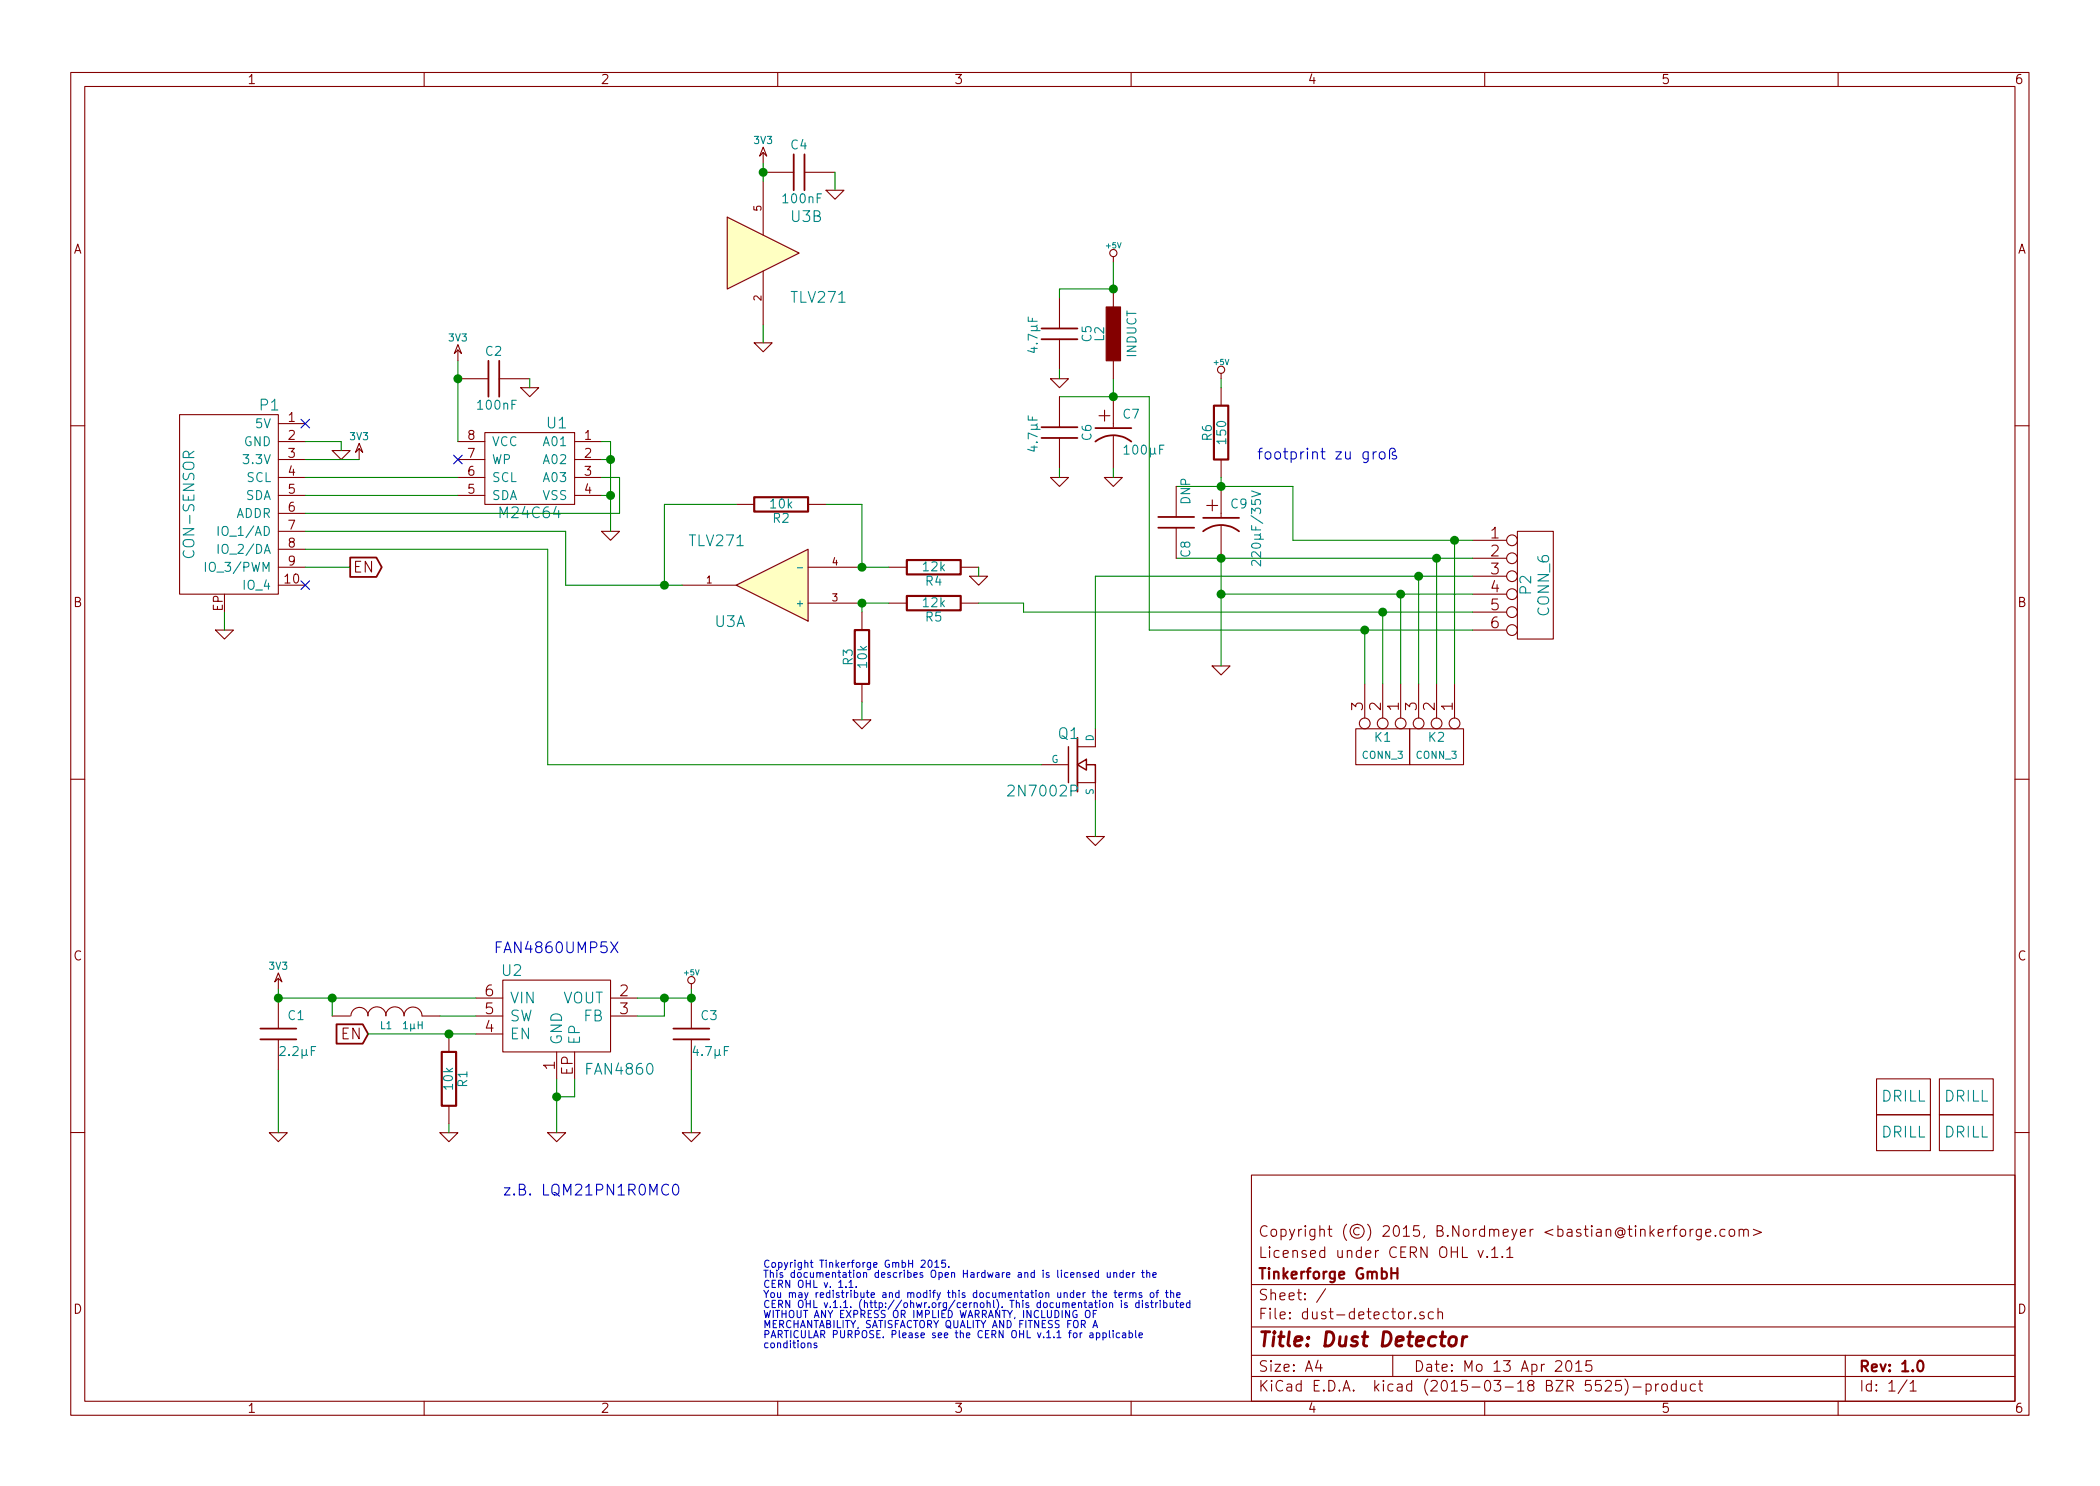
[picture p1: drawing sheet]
EESchema Schematic File Version 2
LIBS:power
LIBS:device
LIBS:transistors
LIBS:conn
LIBS:linear
LIBS:regul
LIBS:74xx
LIBS:cmos4000
LIBS:adc-dac
LIBS:memory
LIBS:xilinx
LIBS:special
LIBS:microcontrollers
LIBS:dsp
LIBS:microchip
LIBS:analog_switches
LIBS:motorola
LIBS:texas
LIBS:intel
LIBS:audio
LIBS:interface
LIBS:digital-audio
LIBS:philips
LIBS:display
LIBS:cypress
LIBS:siliconi
LIBS:opto
LIBS:atmel
LIBS:contrib
LIBS:valves
LIBS:tinkerforge
LIBS:dust-detector-cache
EELAYER 25 0
EELAYER END
$Descr A4 11693 8268
encoding utf-8
Sheet 1 1
Title "Dust Detector"
Date "Mo 13 Apr 2015"
Rev "1.0"
Comp "Tinkerforge GmbH"
Comment1 "Licensed under CERN OHL v.1.1"
Comment2 "Copyright (©) 2015, B.Nordmeyer <bastian@tinkerforge.com>"
Comment3 ""
Comment4 ""
$EndDescr
Text Notes 4250 7500 0    40   ~ 0
Copyright Tinkerforge GmbH 2015.\nThis documentation describes Open Hardware and is licensed under the\nCERN OHL v. 1.1.\nYou may redistribute and modify this documentation under the terms of the\nCERN OHL v.1.1. (http://ohwr.org/cernohl). This documentation is distributed\nWITHOUT ANY EXPRESS OR IMPLIED WARRANTY, INCLUDING OF\nMERCHANTABILITY, SATISFACTORY QUALITY AND FITNESS FOR A\nPARTICULAR PURPOSE. Please see the CERN OHL v.1.1 for applicable\nconditions\n
$Comp
L DRILL U5
U 1 1
P 10600 6300
F 0 "U5" H 10650 6350 60  0001 C CNN
F 1 "DRILL" H 10600 6300 60  0000 C CNN
F 2 "kicad-libraries:DRILL_NP" H 10600 6300 60  0001 C CNN
F 3 "" H 10600 6300 60  0001 C CNN
	1    10600 6300
	1    0    0    -1  
$EndComp
$Comp
L DRILL U4
U 1 1
P 10600 6100
F 0 "U4" H 10650 6150 60  0001 C CNN
F 1 "DRILL" H 10600 6100 60  0000 C CNN
F 2 "kicad-libraries:DRILL_NP" H 10600 6100 60  0001 C CNN
F 3 "" H 10600 6100 60  0001 C CNN
	1    10600 6100
	1    0    0    -1  
$EndComp
$Comp
L DRILL U7
U 1 1
P 10950 6300
F 0 "U7" H 11000 6350 60  0001 C CNN
F 1 "DRILL" H 10950 6300 60  0000 C CNN
F 2 "kicad-libraries:DRILL_NP" H 10950 6300 60  0001 C CNN
F 3 "" H 10950 6300 60  0001 C CNN
	1    10950 6300
	1    0    0    -1  
$EndComp
$Comp
L DRILL U6
U 1 1
P 10950 6100
F 0 "U6" H 11000 6150 60  0001 C CNN
F 1 "DRILL" H 10950 6100 60  0000 C CNN
F 2 "kicad-libraries:DRILL_NP" H 10950 6100 60  0001 C CNN
F 3 "" H 10950 6100 60  0001 C CNN
	1    10950 6100
	1    0    0    -1  
$EndComp
$Comp
L CON-SENSOR P1
U 1 1
P 1250 2800
F 0 "P1" H 1000 3350 60  0000 C CNN
F 1 "CON-SENSOR" V 1450 2800 60  0000 C CNN
F 2 "kicad-libraries:CON-SENSOR" H 1250 2800 60  0001 C CNN
F 3 "" H 1250 2800 60  0000 C CNN
	1    1250 2800
	-1   0    0    -1  
$EndComp
$Comp
L FAN4860 U2
U 1 1
P 3100 5650
F 0 "U2" H 2850 5900 60  0000 C CNN
F 1 "FAN4860" H 3450 5350 60  0000 C CNN
F 2 "kicad-libraries:UMLP_22" H 3100 5650 60  0001 C CNN
F 3 "" H 3100 5650 60  0000 C CNN
	1    3100 5650
	1    0    0    -1  
$EndComp
$Comp
L INDUCTOR L1
U 1 1
P 2150 5650
F 0 "L1" V 2100 5650 40  0000 C CNN
F 1 "1µH" V 2100 5500 40  0000 C CNN
F 2 "kicad-libraries:0805" H 2150 5650 60  0001 C CNN
F 3 "" H 2150 5650 60  0001 C CNN
	1    2150 5650
	0    -1   -1   0   
$EndComp
$Comp
L GND #PWR01
U 1 1
P 3100 6300
F 0 "#PWR01" H 3100 6300 30  0001 C CNN
F 1 "GND" H 3100 6230 30  0001 C CNN
F 2 "" H 3100 6300 60  0001 C CNN
F 3 "" H 3100 6300 60  0001 C CNN
	1    3100 6300
	1    0    0    -1  
$EndComp
$Comp
L C C1
U 1 1
P 1550 5750
F 0 "C1" H 1600 5850 50  0000 L CNN
F 1 "2.2µF" H 1550 5650 50  0000 L CNN
F 2 "kicad-libraries:0603" H 1550 5750 60  0001 C CNN
F 3 "" H 1550 5750 60  0001 C CNN
	1    1550 5750
	1    0    0    -1  
$EndComp
$Comp
L GND #PWR02
U 1 1
P 1550 6300
F 0 "#PWR02" H 1550 6300 30  0001 C CNN
F 1 "GND" H 1550 6230 30  0001 C CNN
F 2 "" H 1550 6300 60  0001 C CNN
F 3 "" H 1550 6300 60  0001 C CNN
	1    1550 6300
	1    0    0    -1  
$EndComp
$Comp
L C C3
U 1 1
P 3850 5750
F 0 "C3" H 3900 5850 50  0000 L CNN
F 1 "4.7µF" H 3850 5650 50  0000 L CNN
F 2 "kicad-libraries:0805" H 3850 5750 60  0001 C CNN
F 3 "" H 3850 5750 60  0001 C CNN
	1    3850 5750
	1    0    0    -1  
$EndComp
$Comp
L GND #PWR03
U 1 1
P 3850 6300
F 0 "#PWR03" H 3850 6300 30  0001 C CNN
F 1 "GND" H 3850 6230 30  0001 C CNN
F 2 "" H 3850 6300 60  0001 C CNN
F 3 "" H 3850 6300 60  0001 C CNN
	1    3850 6300
	1    0    0    -1  
$EndComp
$Comp
L +5V #PWR04
U 1 1
P 3850 5500
F 0 "#PWR04" H 3850 5590 20  0001 C CNN
F 1 "+5V" H 3850 5590 30  0000 C CNN
F 2 "" H 3850 5500 60  0000 C CNN
F 3 "" H 3850 5500 60  0000 C CNN
	1    3850 5500
	1    0    0    -1  
$EndComp
$Comp
L 3V3 #PWR05
U 1 1
P 1550 5500
F 0 "#PWR05" H 1550 5600 40  0001 C CNN
F 1 "3V3" H 1550 5625 40  0000 C CNN
F 2 "" H 1550 5500 60  0000 C CNN
F 3 "" H 1550 5500 60  0000 C CNN
	1    1550 5500
	1    0    0    -1  
$EndComp
$Comp
L GND #PWR06
U 1 1
P 1900 2500
F 0 "#PWR06" H 1900 2500 30  0001 C CNN
F 1 "GND" H 1900 2430 30  0001 C CNN
F 2 "" H 1900 2500 60  0001 C CNN
F 3 "" H 1900 2500 60  0001 C CNN
	1    1900 2500
	1    0    0    -1  
$EndComp
$Comp
L 3V3 #PWR07
U 1 1
P 2000 2550
F 0 "#PWR07" H 2000 2650 40  0001 C CNN
F 1 "3V3" H 2000 2675 40  0000 C CNN
F 2 "" H 2000 2550 60  0000 C CNN
F 3 "" H 2000 2550 60  0000 C CNN
	1    2000 2550
	1    0    0    -1  
$EndComp
NoConn ~ 1700 2350
Text Notes 2750 5300 0    60   ~ 0
FAN4860UMP5X
$Comp
L R R1
U 1 1
P 2500 6000
F 0 "R1" V 2580 6000 50  0000 C CNN
F 1 "10k" V 2500 6000 50  0000 C CNN
F 2 "kicad-libraries:0603" H 2500 6000 60  0001 C CNN
F 3 "" H 2500 6000 60  0000 C CNN
	1    2500 6000
	1    0    0    -1  
$EndComp
$Comp
L GND #PWR08
U 1 1
P 2500 6300
F 0 "#PWR08" H 2500 6300 30  0001 C CNN
F 1 "GND" H 2500 6230 30  0001 C CNN
F 2 "" H 2500 6300 60  0001 C CNN
F 3 "" H 2500 6300 60  0001 C CNN
	1    2500 6300
	1    0    0    -1  
$EndComp
Text GLabel 2050 5750 0    60   Input ~ 0
EN
$Comp
L CAT24C U1
U 1 1
P 2950 2850
F 0 "U1" H 2800 3350 60  0000 C CNN
F 1 "M24C64" H 2950 2850 60  0000 C CNN
F 2 "kicad-libraries:SOIC8" H 2950 2850 60  0001 C CNN
F 3 "" H 2950 2850 60  0000 C CNN
	1    2950 2850
	-1   0    0    -1  
$EndComp
$Comp
L C C2
U 1 1
P 2750 2100
F 0 "C2" V 2600 2050 50  0000 L CNN
F 1 "100nF" V 2900 2000 50  0000 L CNN
F 2 "kicad-libraries:0603" H 2750 2100 60  0001 C CNN
F 3 "" H 2750 2100 60  0000 C CNN
	1    2750 2100
	0    1    1    0   
$EndComp
$Comp
L GND #PWR09
U 1 1
P 2950 2150
F 0 "#PWR09" H 2950 2150 30  0001 C CNN
F 1 "GND" H 2950 2080 30  0001 C CNN
F 2 "" H 2950 2150 60  0001 C CNN
F 3 "" H 2950 2150 60  0001 C CNN
	1    2950 2150
	1    0    0    -1  
$EndComp
$Comp
L 3V3 #PWR010
U 1 1
P 2550 2000
F 0 "#PWR010" H 2550 2100 40  0001 C CNN
F 1 "3V3" H 2550 2125 40  0000 C CNN
F 2 "" H 2550 2000 60  0000 C CNN
F 3 "" H 2550 2000 60  0000 C CNN
	1    2550 2000
	1    0    0    -1  
$EndComp
$Comp
L GND #PWR011
U 1 1
P 3400 2950
F 0 "#PWR011" H 3400 2950 30  0001 C CNN
F 1 "GND" H 3400 2880 30  0001 C CNN
F 2 "" H 3400 2950 60  0001 C CNN
F 3 "" H 3400 2950 60  0001 C CNN
	1    3400 2950
	1    0    0    -1  
$EndComp
Text Notes 2800 6650 0    60   ~ 0
z.B. LQM21PN1R0MC0
$Comp
L MOSFET_N Q1
U 1 1
P 6000 4250
F 0 "Q1" H 6010 4420 60  0000 R CNN
F 1 "2N7002P" H 6010 4100 60  0000 R CNN
F 2 "kicad-libraries:SOT23GDS" H 6000 4250 60  0001 C CNN
F 3 "" H 6000 4250 60  0000 C CNN
	1    6000 4250
	1    0    0    -1  
$EndComp
$Comp
L GND #PWR012
U 1 1
P 1250 3500
F 0 "#PWR012" H 1250 3500 30  0001 C CNN
F 1 "GND" H 1250 3430 30  0001 C CNN
F 2 "" H 1250 3500 60  0001 C CNN
F 3 "" H 1250 3500 60  0001 C CNN
	1    1250 3500
	1    0    0    -1  
$EndComp
$Comp
L TLV271 U3
U 1 1
P 4300 3250
F 0 "U3" H 4450 3450 60  0000 L CNN
F 1 "TLV271" H 4450 3000 60  0000 L CNN
F 2 "kicad-libraries:SOT23-5" H 4300 3250 60  0001 C CNN
F 3 "" H 4300 3250 60  0000 C CNN
	1    4300 3250
	-1   0    0    1   
$EndComp
$Comp
L TLV271 U3
U 2 1
P 4250 1400
F 0 "U3" H 4400 1600 60  0000 L CNN
F 1 "TLV271" H 4400 1150 60  0000 L CNN
F 2 "kicad-libraries:SOT23-5" H 4250 1400 60  0001 C CNN
F 3 "" H 4250 1400 60  0000 C CNN
	2    4250 1400
	1    0    0    -1  
$EndComp
$Comp
L GND #PWR013
U 1 1
P 4250 1900
F 0 "#PWR013" H 4250 1900 30  0001 C CNN
F 1 "GND" H 4250 1830 30  0001 C CNN
F 2 "" H 4250 1900 60  0001 C CNN
F 3 "" H 4250 1900 60  0001 C CNN
	1    4250 1900
	1    0    0    -1  
$EndComp
$Comp
L 3V3 #PWR014
U 1 1
P 4250 900
F 0 "#PWR014" H 4250 1000 40  0001 C CNN
F 1 "3V3" H 4250 1025 40  0000 C CNN
F 2 "" H 4250 900 60  0000 C CNN
F 3 "" H 4250 900 60  0000 C CNN
	1    4250 900 
	1    0    0    -1  
$EndComp
$Comp
L C C4
U 1 1
P 4450 950
F 0 "C4" V 4300 900 50  0000 L CNN
F 1 "100nF" V 4600 850 50  0000 L CNN
F 2 "kicad-libraries:0603" H 4450 950 60  0001 C CNN
F 3 "" H 4450 950 60  0000 C CNN
	1    4450 950 
	0    1    1    0   
$EndComp
$Comp
L GND #PWR015
U 1 1
P 4650 1050
F 0 "#PWR015" H 4650 1050 30  0001 C CNN
F 1 "GND" H 4650 980 30  0001 C CNN
F 2 "" H 4650 1050 60  0001 C CNN
F 3 "" H 4650 1050 60  0001 C CNN
	1    4650 1050
	1    0    0    -1  
$EndComp
NoConn ~ 2550 2550
$Comp
L R R4
U 1 1
P 5200 3150
F 0 "R4" V 5280 3150 50  0000 C CNN
F 1 "12k" V 5200 3150 50  0000 C CNN
F 2 "kicad-libraries:0603" H 5200 3150 60  0001 C CNN
F 3 "" H 5200 3150 60  0000 C CNN
	1    5200 3150
	0    1    1    0   
$EndComp
$Comp
L R R5
U 1 1
P 5200 3350
F 0 "R5" V 5280 3350 50  0000 C CNN
F 1 "12k" V 5200 3350 50  0000 C CNN
F 2 "kicad-libraries:0603" H 5200 3350 60  0001 C CNN
F 3 "" H 5200 3350 60  0000 C CNN
	1    5200 3350
	0    1    1    0   
$EndComp
$Comp
L R R2
U 1 1
P 4350 2800
F 0 "R2" V 4430 2800 50  0000 C CNN
F 1 "10k" V 4350 2800 50  0000 C CNN
F 2 "kicad-libraries:0603" H 4350 2800 60  0001 C CNN
F 3 "" H 4350 2800 60  0000 C CNN
	1    4350 2800
	0    1    1    0   
$EndComp
$Comp
L R R3
U 1 1
P 4800 3650
F 0 "R3" V 4880 3650 50  0000 C CNN
F 1 "10k" V 4800 3650 50  0000 C CNN
F 2 "kicad-libraries:0603" H 4800 3650 60  0001 C CNN
F 3 "" H 4800 3650 60  0000 C CNN
	1    4800 3650
	-1   0    0    1   
$EndComp
$Comp
L GND #PWR016
U 1 1
P 4800 4000
F 0 "#PWR016" H 4800 4000 30  0001 C CNN
F 1 "GND" H 4800 3930 30  0001 C CNN
F 2 "" H 4800 4000 60  0001 C CNN
F 3 "" H 4800 4000 60  0001 C CNN
	1    4800 4000
	1    0    0    -1  
$EndComp
$Comp
L +5V #PWR017
U 1 1
P 6800 2100
F 0 "#PWR017" H 6800 2190 20  0001 C CNN
F 1 "+5V" H 6800 2190 30  0000 C CNN
F 2 "" H 6800 2100 60  0000 C CNN
F 3 "" H 6800 2100 60  0000 C CNN
	1    6800 2100
	1    0    0    -1  
$EndComp
$Comp
L CP1 C7
U 1 1
P 6200 2400
F 0 "C7" H 6250 2500 50  0000 L CNN
F 1 "100µF" H 6250 2300 50  0000 L CNN
F 2 "kicad-libraries:3528-21" H 6200 2400 60  0001 C CNN
F 3 "" H 6200 2400 60  0000 C CNN
	1    6200 2400
	1    0    0    -1  
$EndComp
$Comp
L GND #PWR018
U 1 1
P 6200 2650
F 0 "#PWR018" H 6200 2650 30  0001 C CNN
F 1 "GND" H 6200 2580 30  0001 C CNN
F 2 "" H 6200 2650 60  0001 C CNN
F 3 "" H 6200 2650 60  0001 C CNN
	1    6200 2650
	1    0    0    -1  
$EndComp
$Comp
L CONN_6 P2
U 1 1
P 8550 3250
F 0 "P2" V 8500 3250 60  0000 C CNN
F 1 "CONN_6" V 8600 3250 60  0000 C CNN
F 2 "kicad-libraries:pin_array_6x1" H 8550 3250 60  0001 C CNN
F 3 "" H 8550 3250 60  0000 C CNN
	1    8550 3250
	1    0    0    -1  
$EndComp
$Comp
L GND #PWR019
U 1 1
P 5450 3200
F 0 "#PWR019" H 5450 3200 30  0001 C CNN
F 1 "GND" H 5450 3130 30  0001 C CNN
F 2 "" H 5450 3200 60  0001 C CNN
F 3 "" H 5450 3200 60  0001 C CNN
	1    5450 3200
	1    0    0    -1  
$EndComp
$Comp
L R R6
U 1 1
P 6800 2400
F 0 "R6" V 6880 2400 50  0000 C CNN
F 1 "150" V 6800 2400 50  0000 C CNN
F 2 "kicad-libraries:0805" H 6800 2400 60  0001 C CNN
F 3 "" H 6800 2400 60  0000 C CNN
	1    6800 2400
	-1   0    0    1   
$EndComp
$Comp
L CP1 C9
U 1 1
P 6800 2900
F 0 "C9" H 6850 3000 50  0000 L CNN
F 1 "220µF/35V" V 7000 2650 50  0000 L CNN
F 2 "kicad-libraries:ELKO_63" H 6800 2900 60  0001 C CNN
F 3 "" H 6800 2900 60  0000 C CNN
	1    6800 2900
	1    0    0    -1  
$EndComp
$Comp
L GND #PWR020
U 1 1
P 6100 4650
F 0 "#PWR020" H 6100 4650 30  0001 C CNN
F 1 "GND" H 6100 4580 30  0001 C CNN
F 2 "" H 6100 4650 60  0001 C CNN
F 3 "" H 6100 4650 60  0001 C CNN
	1    6100 4650
	1    0    0    -1  
$EndComp
$Comp
L +5V #PWR021
U 1 1
P 6200 1450
F 0 "#PWR021" H 6200 1540 20  0001 C CNN
F 1 "+5V" H 6200 1540 30  0000 C CNN
F 2 "" H 6200 1450 60  0000 C CNN
F 3 "" H 6200 1450 60  0000 C CNN
	1    6200 1450
	1    0    0    -1  
$EndComp
$Comp
L GND #PWR022
U 1 1
P 6800 3700
F 0 "#PWR022" H 6800 3700 30  0001 C CNN
F 1 "GND" H 6800 3630 30  0001 C CNN
F 2 "" H 6800 3700 60  0001 C CNN
F 3 "" H 6800 3700 60  0001 C CNN
	1    6800 3700
	1    0    0    -1  
$EndComp
Connection ~ 9400 -1150
Wire Wire Line
	1550 5550 2650 5550
Wire Wire Line
	1850 5550 1850 5650
Wire Wire Line
	2450 5650 2650 5650
Wire Wire Line
	3100 6000 3100 6300
Connection ~ 1850 5550
Wire Wire Line
	3850 5950 3850 6300
Wire Wire Line
	3550 5550 3850 5550
Wire Wire Line
	3550 5650 3700 5650
Wire Wire Line
	3700 5650 3700 5550
Connection ~ 3700 5550
Wire Wire Line
	3850 5550 3850 5500
Connection ~ 3850 5550
Wire Wire Line
	1550 5950 1550 6300
Wire Wire Line
	1550 5550 1550 5500
Connection ~ 1550 5550
Wire Wire Line
	1700 2450 1900 2450
Wire Wire Line
	1900 2450 1900 2500
Wire Wire Line
	1700 2550 2000 2550
Wire Wire Line
	2500 6300 2500 6250
Wire Wire Line
	2050 5750 2650 5750
Connection ~ 2500 5750
Wire Wire Line
	1700 2650 2550 2650
Wire Wire Line
	2550 2750 1700 2750
Wire Wire Line
	2550 2000 2550 2450
Wire Wire Line
	2950 2100 2950 2150
Connection ~ 2550 2100
Wire Wire Line
	3350 2650 3450 2650
Wire Wire Line
	3450 2650 3450 2850
Wire Wire Line
	3450 2850 1700 2850
Wire Wire Line
	3400 2450 3400 2950
Wire Wire Line
	3400 2750 3350 2750
Wire Wire Line
	3350 2550 3400 2550
Connection ~ 3400 2750
Wire Wire Line
	3350 2450 3400 2450
Connection ~ 3400 2550
Wire Wire Line
	3200 6000 3200 6100
Wire Wire Line
	3200 6100 3100 6100
Connection ~ 3100 6100
Wire Wire Line
	3150 2950 1700 2950
Wire Wire Line
	3150 2950 3150 3250
Wire Wire Line
	1250 3500 1250 3400
Wire Wire Line
	4250 900  4250 1000
Wire Wire Line
	4250 1800 4250 1900
Wire Wire Line
	4650 1050 4650 950 
Connection ~ 4250 950 
Wire Wire Line
	3150 3250 3800 3250
Wire Wire Line
	4800 3150 4800 2800
Wire Wire Line
	4800 2800 4600 2800
Wire Wire Line
	4100 2800 3700 2800
Wire Wire Line
	3700 2800 3700 3250
Connection ~ 3700 3250
Wire Wire Line
	4950 3150 4800 3150
Wire Wire Line
	4950 3350 4800 3350
Wire Wire Line
	4800 3350 4800 3400
Wire Wire Line
	4800 4000 4800 3900
Connection ~ 4800 3350
Connection ~ 4800 3150
Wire Wire Line
	5450 3200 5450 3150
Wire Wire Line
	6550 3100 8200 3100
Wire Wire Line
	7200 2700 7200 3000
Wire Wire Line
	6550 2700 7200 2700
Wire Wire Line
	6800 2700 6800 2650
Wire Wire Line
	6800 2150 6800 2100
Connection ~ 6800 2700
Wire Wire Line
	6100 3200 8200 3200
Wire Wire Line
	6100 3200 6100 4050
Wire Wire Line
	6100 4650 6100 4450
Wire Wire Line
	5800 4250 3050 4250
Wire Wire Line
	3050 4250 3050 3050
Wire Wire Line
	3050 3050 1700 3050
Wire Wire Line
	6400 3500 8200 3500
Wire Wire Line
	6400 3500 6400 2200
Wire Wire Line
	6400 2200 5900 2200
Wire Wire Line
	6200 2200 6200 2100
Wire Wire Line
	6200 2650 6200 2600
Wire Wire Line
	5700 3400 8200 3400
Wire Wire Line
	5700 3400 5700 3350
Wire Wire Line
	5700 3350 5450 3350
Wire Wire Line
	6800 3100 6800 3700
Wire Wire Line
	6800 3300 8200 3300
Connection ~ 6800 3300
Connection ~ 6800 3100
$Comp
L C C6
U 1 1
P 5900 2400
F 0 "C6" V 5750 2350 50  0000 L CNN
F 1 "4.7µF" V 6050 2300 50  0000 L CNN
F 2 "kicad-libraries:0805" H 5900 2400 60  0001 C CNN
F 3 "" H 5900 2400 60  0000 C CNN
	1    5900 2400
	-1   0    0    1   
$EndComp
$Comp
L GND #PWR023
U 1 1
P 5900 2650
F 0 "#PWR023" H 5900 2650 30  0001 C CNN
F 1 "GND" H 5900 2580 30  0001 C CNN
F 2 "" H 5900 2650 60  0001 C CNN
F 3 "" H 5900 2650 60  0001 C CNN
	1    5900 2650
	1    0    0    -1  
$EndComp
Connection ~ 6200 2200
Wire Wire Line
	5900 2600 5900 2650
$Comp
L INDUCT L2
U 1 1
P 6200 1850
F 0 "L2" V 6280 1850 50  0000 C CNN
F 1 "INDUCT" V 6100 1850 50  0000 C CNN
F 2 "kicad-libraries:0603" H 6200 1850 60  0001 C CNN
F 3 "" H 6200 1850 60  0000 C CNN
	1    6200 1850
	-1   0    0    1   
$EndComp
$Comp
L C C5
U 1 1
P 5900 1850
F 0 "C5" V 5750 1800 50  0000 L CNN
F 1 "4.7µF" V 6050 1750 50  0000 L CNN
F 2 "kicad-libraries:0805" H 5900 1850 60  0001 C CNN
F 3 "" H 5900 1850 60  0000 C CNN
	1    5900 1850
	-1   0    0    1   
$EndComp
$Comp
L GND #PWR024
U 1 1
P 5900 2100
F 0 "#PWR024" H 5900 2100 30  0001 C CNN
F 1 "GND" H 5900 2030 30  0001 C CNN
F 2 "" H 5900 2100 60  0001 C CNN
F 3 "" H 5900 2100 60  0001 C CNN
	1    5900 2100
	1    0    0    -1  
$EndComp
Wire Wire Line
	6200 1600 5900 1600
Wire Wire Line
	5900 1600 5900 1650
Wire Wire Line
	5900 2100 5900 2050
Wire Wire Line
	6200 1450 6200 1600
Connection ~ 6200 1600
$Comp
L C C8
U 1 1
P 6550 2900
F 0 "C8" V 6500 3000 50  0000 L CNN
F 1 "DNP" V 6500 2650 50  0000 L CNN
F 2 "kicad-libraries:0805" H 6550 2900 60  0001 C CNN
F 3 "" H 6550 2900 60  0000 C CNN
	1    6550 2900
	-1   0    0    1   
$EndComp
Wire Wire Line
	7200 3000 8200 3000
$Comp
L CONN_3 K2
U 1 1
P 8000 4150
F 0 "K2" V 7950 4150 50  0000 C CNN
F 1 "CONN_3" V 8050 4150 40  0000 C CNN
F 2 "kicad-libraries:9175-003" H 8000 4150 60  0001 C CNN
F 3 "" H 8000 4150 60  0000 C CNN
	1    8000 4150
	0    1    1    0   
$EndComp
$Comp
L CONN_3 K1
U 1 1
P 7700 4150
F 0 "K1" V 7650 4150 50  0000 C CNN
F 1 "CONN_3" V 7750 4150 40  0000 C CNN
F 2 "kicad-libraries:9175-003" H 7700 4150 60  0001 C CNN
F 3 "" H 7700 4150 60  0000 C CNN
	1    7700 4150
	0    1    1    0   
$EndComp
Wire Wire Line
	8100 3800 8100 3000
Connection ~ 8100 3000
Wire Wire Line
	8000 3800 8000 3100
Connection ~ 8000 3100
Wire Wire Line
	7900 3800 7900 3200
Connection ~ 7900 3200
Wire Wire Line
	7800 3800 7800 3300
Connection ~ 7800 3300
Wire Wire Line
	7700 3800 7700 3400
Connection ~ 7700 3400
Wire Wire Line
	7600 3800 7600 3500
Connection ~ 7600 3500
NoConn ~ 1700 3250
Text GLabel 1950 3150 2    60   Output ~ 0
EN
Wire Wire Line
	1700 3150 1950 3150
Text Notes 7000 2550 0    60   ~ 0
footprint zu groß
$EndSCHEMATC
